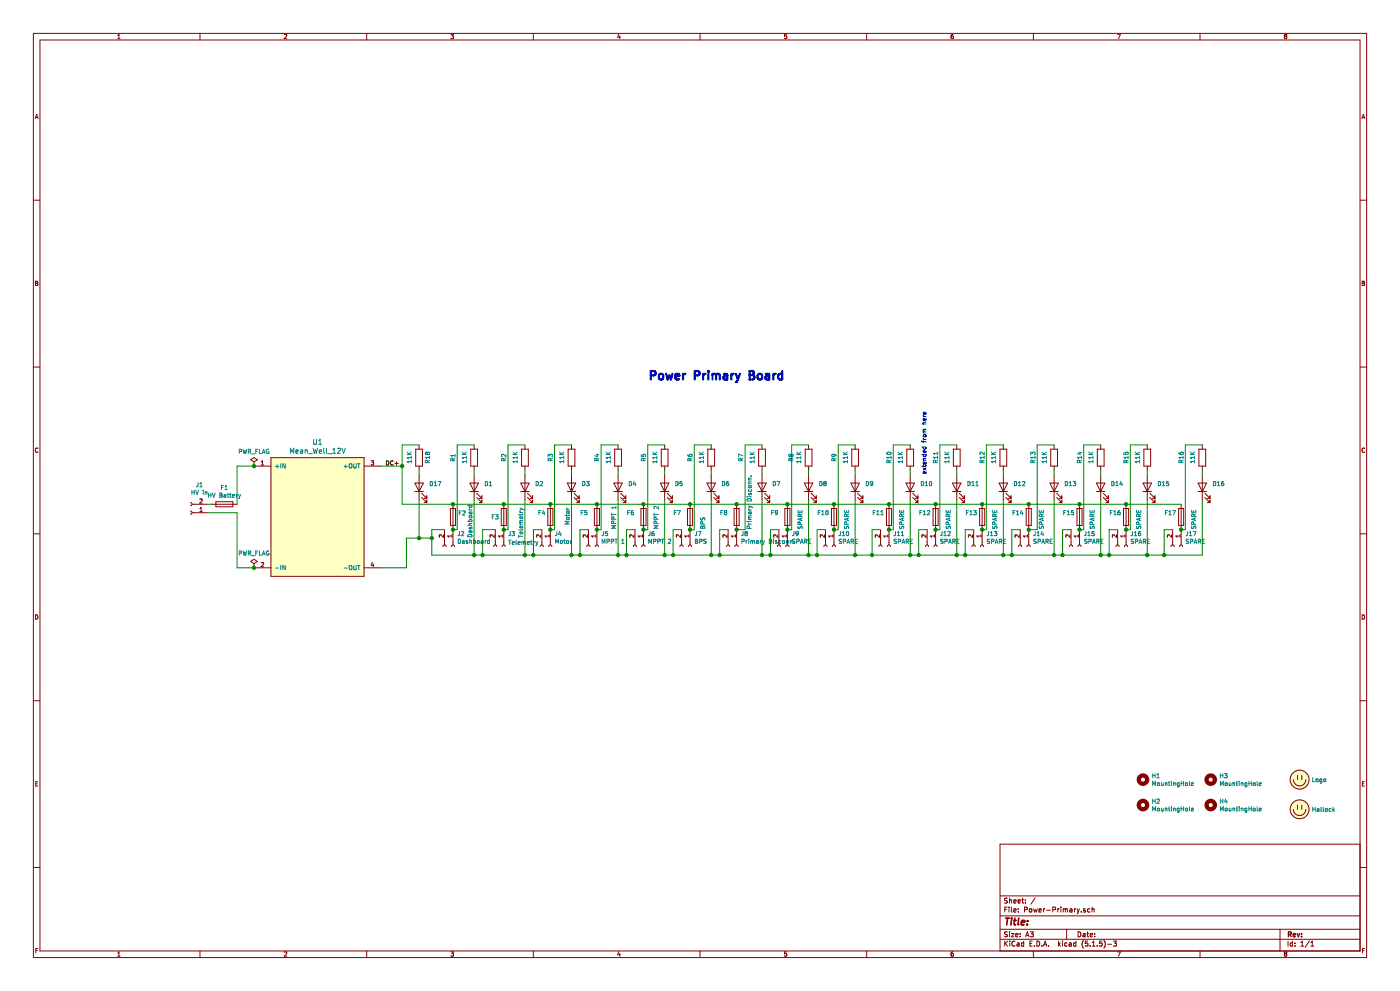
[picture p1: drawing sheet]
EESchema Schematic File Version 4
EELAYER 30 0
EELAYER END
$Descr A3 16535 11693
encoding utf-8
Sheet 1 1
Title ""
Date ""
Rev ""
Comp ""
Comment1 ""
Comment2 ""
Comment3 ""
Comment4 ""
$EndDescr
Wire Wire Line
	7300 5900 7300 6550
Wire Wire Line
	5100 6550 5600 6550
Wire Wire Line
	5600 5900 5600 6550
Wire Wire Line
	4950 6350 5100 6350
Connection ~ 4950 6350
Wire Wire Line
	4950 5900 4950 6350
Wire Wire Line
	7300 5550 7300 5600
Wire Wire Line
	5600 5550 5600 5600
Wire Wire Line
	4950 5550 4950 5600
Wire Wire Line
	4800 6350 4950 6350
Text Label 4550 5500 0    50   ~ 0
DC+
Connection ~ 4750 5500
Wire Wire Line
	4750 5250 4950 5250
Wire Wire Line
	4750 5500 4750 5250
Wire Wire Line
	2800 5950 2800 5500
$Comp
L Device:R R18
U 1 1
P 4950 5400
F 0 "R18" V 5050 5400 50  0000 C CNN
F 1 "11K" V 4834 5400 50  0000 C CNN
F 2 "Resistor_THT:R_Axial_DIN0204_L3.6mm_D1.6mm_P7.62mm_Horizontal" V 4880 5400 50  0001 C CNN
F 3 "~" H 4950 5400 50  0001 C CNN
	1    4950 5400
	1    0    0    -1  
$EndComp
$Comp
L Device:LED D17
U 1 1
P 4950 5750
F 0 "D17" V 4988 5633 50  0000 R CNN
F 1 "LED" V 4897 5633 50  0001 R CNN
F 2 "LED_THT:LED_D3.0mm" H 4950 5750 50  0001 C CNN
F 3 "~" H 4950 5750 50  0001 C CNN
	1    4950 5750
	0    -1   -1   0   
$EndComp
Wire Wire Line
	2800 6700 3000 6700
Wire Wire Line
	2800 6050 2800 6700
Wire Wire Line
	2450 6050 2800 6050
Wire Wire Line
	2450 5950 2500 5950
$Comp
L Connector:Conn_01x02_Female J1
U 1 1
P 2250 6050
F 0 "J1" H 2144 5725 50  0000 C CNN
F 1 "HV in" H 2144 5816 50  0000 C CNN
F 2 "Power Board Parts:PhoenixContact_PC_2-GF_2x7.62" H 2250 6050 50  0001 C CNN
F 3 "~" H 2250 6050 50  0001 C CNN
	1    2250 6050
	-1   0    0    1   
$EndComp
Wire Wire Line
	2800 5500 3000 5500
$Comp
L Device:Fuse F1
U 1 1
P 2650 5950
F 0 "F1" V 2453 5950 50  0000 C CNN
F 1 "HV Battery" V 2544 5950 50  0000 C CNN
F 2 "Fuse:Fuseholder_Cylinder-5x20mm_Schurter_0031_8201_Horizontal_Open" V 2580 5950 50  0001 C CNN
F 3 "~" H 2650 5950 50  0001 C CNN
	1    2650 5950
	0    1    1    0   
$EndComp
Wire Wire Line
	4500 6700 4800 6700
Wire Wire Line
	4800 6350 4800 6700
Wire Wire Line
	4750 5500 4500 5500
Wire Wire Line
	4750 5950 4750 5500
Wire Wire Line
	4750 5950 5350 5950
Wire Wire Line
	7100 5250 7300 5250
Connection ~ 7050 6250
Connection ~ 5350 6250
$Comp
L Connector:Conn_01x02_Female J2
U 1 1
P 5350 6450
F 0 "J2" V 5197 6498 50  0000 L CNN
F 1 "Dashboard" V 5288 6498 50  0000 L CNN
F 2 "Connector_Molex:Molex_Micro-Fit_3.0_43650-0215_1x02_P3.00mm_Vertical" H 5350 6450 50  0001 C CNN
F 3 "~" H 5350 6450 50  0001 C CNN
	1    5350 6450
	0    1    1    0   
$EndComp
Wire Wire Line
	7050 6250 7100 6250
$Comp
L Device:R R4
U 1 1
P 7300 5400
F 0 "R4" V 7050 5400 50  0000 C CNN
F 1 "11K" V 7184 5400 50  0000 C CNN
F 2 "Resistor_THT:R_Axial_DIN0204_L3.6mm_D1.6mm_P7.62mm_Horizontal" V 7230 5400 50  0001 C CNN
F 3 "~" H 7300 5400 50  0001 C CNN
	1    7300 5400
	1    0    0    -1  
$EndComp
Wire Wire Line
	5400 5250 5600 5250
Wire Wire Line
	5400 6250 5400 5250
Wire Wire Line
	5350 6250 5400 6250
$Comp
L Device:R R1
U 1 1
P 5600 5400
F 0 "R1" V 5350 5400 50  0000 C CNN
F 1 "11K" V 5484 5400 50  0000 C CNN
F 2 "Resistor_THT:R_Axial_DIN0204_L3.6mm_D1.6mm_P7.62mm_Horizontal" V 5530 5400 50  0001 C CNN
F 3 "~" H 5600 5400 50  0001 C CNN
	1    5600 5400
	1    0    0    -1  
$EndComp
$Comp
L Device:LED D1
U 1 1
P 5600 5750
F 0 "D1" V 5638 5633 50  0000 R CNN
F 1 "LED" V 5547 5633 50  0001 R CNN
F 2 "LED_THT:LED_D3.0mm" H 5600 5750 50  0001 C CNN
F 3 "~" H 5600 5750 50  0001 C CNN
	1    5600 5750
	0    -1   -1   0   
$EndComp
Wire Wire Line
	5100 6350 5100 6550
$Comp
L Device:Fuse F5
U 1 1
P 7050 6100
F 0 "F5" H 6850 6150 50  0000 L CNN
F 1 "MPPT 1" V 7250 5950 50  0000 L CNN
F 2 "Fuse:Fuseholder_Blade_Mini_Keystone_3568" V 6980 6100 50  0001 C CNN
F 3 "~" H 7050 6100 50  0001 C CNN
	1    7050 6100
	1    0    0    -1  
$EndComp
Connection ~ 5100 6350
Wire Wire Line
	5100 6250 5250 6250
Wire Wire Line
	5100 6350 5100 6250
$Comp
L Device:Fuse F2
U 1 1
P 5350 6100
F 0 "F2" H 5410 6146 50  0000 L CNN
F 1 "Dashboard" V 5550 5850 50  0000 L CNN
F 2 "Fuse:Fuseholder_Blade_Mini_Keystone_3568" V 5280 6100 50  0001 C CNN
F 3 "~" H 5350 6100 50  0001 C CNN
	1    5350 6100
	1    0    0    -1  
$EndComp
$Comp
L Device:Fuse F6
U 1 1
P 7600 6100
F 0 "F6" H 7400 6150 50  0000 L CNN
F 1 "MPPT 2" V 7750 5950 50  0000 L CNN
F 2 "Fuse:Fuseholder_Blade_Mini_Keystone_3568" V 7530 6100 50  0001 C CNN
F 3 "~" H 7600 6100 50  0001 C CNN
	1    7600 6100
	1    0    0    -1  
$EndComp
Wire Wire Line
	7400 6250 7400 6550
$Comp
L Device:LED D4
U 1 1
P 7300 5750
F 0 "D4" V 7338 5633 50  0000 R CNN
F 1 "LED" V 7247 5633 50  0001 R CNN
F 2 "LED_THT:LED_D3.0mm" H 7300 5750 50  0001 C CNN
F 3 "~" H 7300 5750 50  0001 C CNN
	1    7300 5750
	0    -1   -1   0   
$EndComp
$Comp
L Device:LED D5
U 1 1
P 7850 5750
F 0 "D5" V 7888 5633 50  0000 R CNN
F 1 "LED" V 7797 5633 50  0001 R CNN
F 2 "LED_THT:LED_D3.0mm" H 7850 5750 50  0001 C CNN
F 3 "~" H 7850 5750 50  0001 C CNN
	1    7850 5750
	0    -1   -1   0   
$EndComp
$Comp
L Device:R R5
U 1 1
P 7850 5400
F 0 "R5" V 7600 5400 50  0000 C CNN
F 1 "11K" V 7734 5400 50  0000 C CNN
F 2 "Resistor_THT:R_Axial_DIN0204_L3.6mm_D1.6mm_P7.62mm_Horizontal" V 7780 5400 50  0001 C CNN
F 3 "~" H 7850 5400 50  0001 C CNN
	1    7850 5400
	1    0    0    -1  
$EndComp
Wire Wire Line
	7600 6250 7650 6250
$Comp
L Connector:Conn_01x02_Female J6
U 1 1
P 7600 6450
F 0 "J6" V 7447 6498 50  0000 L CNN
F 1 "MPPT 2" V 7538 6498 50  0000 L CNN
F 2 "Connector_Molex:Molex_Micro-Fit_3.0_43650-0215_1x02_P3.00mm_Vertical" H 7600 6450 50  0001 C CNN
F 3 "~" H 7600 6450 50  0001 C CNN
	1    7600 6450
	0    1    1    0   
$EndComp
Wire Wire Line
	7650 5250 7850 5250
Connection ~ 7600 6250
Wire Wire Line
	7400 6250 7500 6250
$Comp
L Device:Fuse F7
U 1 1
P 8150 6100
F 0 "F7" H 7950 6150 50  0000 L CNN
F 1 "BPS" V 8300 5950 50  0000 L CNN
F 2 "Fuse:Fuseholder_Blade_Mini_Keystone_3568" V 8080 6100 50  0001 C CNN
F 3 "~" H 8150 6100 50  0001 C CNN
	1    8150 6100
	1    0    0    -1  
$EndComp
Wire Wire Line
	7950 6250 7950 6550
Wire Wire Line
	8150 6250 8200 6250
$Comp
L Connector:Conn_01x02_Female J7
U 1 1
P 8150 6450
F 0 "J7" V 7997 6498 50  0000 L CNN
F 1 "BPS" V 8088 6498 50  0000 L CNN
F 2 "Connector_Molex:Molex_Micro-Fit_3.0_43650-0215_1x02_P3.00mm_Vertical" H 8150 6450 50  0001 C CNN
F 3 "~" H 8150 6450 50  0001 C CNN
	1    8150 6450
	0    1    1    0   
$EndComp
Connection ~ 8150 6250
Wire Wire Line
	7950 6250 8050 6250
$Comp
L Device:LED D6
U 1 1
P 8400 5750
F 0 "D6" V 8438 5633 50  0000 R CNN
F 1 "LED" V 8347 5633 50  0001 R CNN
F 2 "LED_THT:LED_D3.0mm" H 8400 5750 50  0001 C CNN
F 3 "~" H 8400 5750 50  0001 C CNN
	1    8400 5750
	0    -1   -1   0   
$EndComp
$Comp
L Device:R R6
U 1 1
P 8400 5400
F 0 "R6" V 8150 5400 50  0000 C CNN
F 1 "11K" V 8284 5400 50  0000 C CNN
F 2 "Resistor_THT:R_Axial_DIN0204_L3.6mm_D1.6mm_P7.62mm_Horizontal" V 8330 5400 50  0001 C CNN
F 3 "~" H 8400 5400 50  0001 C CNN
	1    8400 5400
	1    0    0    -1  
$EndComp
Wire Wire Line
	8200 5250 8400 5250
$Comp
L Device:Fuse F9
U 1 1
P 9300 6100
F 0 "F9" H 9100 6150 50  0000 L CNN
F 1 "SPARE" V 9450 5950 50  0000 L CNN
F 2 "Fuse:Fuseholder_Blade_Mini_Keystone_3568" V 9230 6100 50  0001 C CNN
F 3 "~" H 9300 6100 50  0001 C CNN
	1    9300 6100
	1    0    0    -1  
$EndComp
Wire Wire Line
	9100 6250 9100 6550
$Comp
L Connector:Conn_01x02_Female J9
U 1 1
P 9300 6450
F 0 "J9" V 9147 6498 50  0000 L CNN
F 1 "SPARE" V 9238 6498 50  0000 L CNN
F 2 "Connector_Molex:Molex_Micro-Fit_3.0_43650-0215_1x02_P3.00mm_Vertical" H 9300 6450 50  0001 C CNN
F 3 "~" H 9300 6450 50  0001 C CNN
	1    9300 6450
	0    1    1    0   
$EndComp
Wire Wire Line
	9100 6250 9200 6250
$Comp
L Device:LED D8
U 1 1
P 9550 5750
F 0 "D8" V 9588 5633 50  0000 R CNN
F 1 "LED" V 9497 5633 50  0001 R CNN
F 2 "LED_THT:LED_D3.0mm" H 9550 5750 50  0001 C CNN
F 3 "~" H 9550 5750 50  0001 C CNN
	1    9550 5750
	0    -1   -1   0   
$EndComp
$Comp
L Device:R R8
U 1 1
P 9550 5400
F 0 "R8" V 9343 5400 50  0000 C CNN
F 1 "11K" V 9434 5400 50  0000 C CNN
F 2 "Resistor_THT:R_Axial_DIN0204_L3.6mm_D1.6mm_P7.62mm_Horizontal" V 9480 5400 50  0001 C CNN
F 3 "~" H 9550 5400 50  0001 C CNN
	1    9550 5400
	1    0    0    -1  
$EndComp
$Comp
L Device:Fuse F10
U 1 1
P 9850 6100
F 0 "F10" H 9650 6150 50  0000 L CNN
F 1 "SPARE" V 10000 5950 50  0000 L CNN
F 2 "Fuse:Fuseholder_Blade_Mini_Keystone_3568" V 9780 6100 50  0001 C CNN
F 3 "~" H 9850 6100 50  0001 C CNN
	1    9850 6100
	1    0    0    -1  
$EndComp
Wire Wire Line
	9650 6250 9650 6550
Wire Wire Line
	9850 6250 9900 6250
Wire Wire Line
	9900 6250 9900 5250
$Comp
L Connector:Conn_01x02_Female J10
U 1 1
P 9850 6450
F 0 "J10" V 9697 6498 50  0000 L CNN
F 1 "SPARE" V 9788 6498 50  0000 L CNN
F 2 "Connector_Molex:Molex_Micro-Fit_3.0_43650-0215_1x02_P3.00mm_Vertical" H 9850 6450 50  0001 C CNN
F 3 "~" H 9850 6450 50  0001 C CNN
	1    9850 6450
	0    1    1    0   
$EndComp
Connection ~ 9850 6250
Wire Wire Line
	9650 6250 9750 6250
Connection ~ 7400 6550
Connection ~ 7600 5950
Connection ~ 7950 6550
Connection ~ 9100 6550
Connection ~ 9650 6550
$Comp
L Device:LED D9
U 1 1
P 10100 5750
F 0 "D9" V 10138 5633 50  0000 R CNN
F 1 "LED" V 10047 5633 50  0001 R CNN
F 2 "LED_THT:LED_D3.0mm" H 10100 5750 50  0001 C CNN
F 3 "~" H 10100 5750 50  0001 C CNN
	1    10100 5750
	0    -1   -1   0   
$EndComp
$Comp
L Device:R R9
U 1 1
P 10100 5400
F 0 "R9" V 9850 5400 50  0000 C CNN
F 1 "11K" V 9984 5400 50  0000 C CNN
F 2 "Resistor_THT:R_Axial_DIN0204_L3.6mm_D1.6mm_P7.62mm_Horizontal" V 10030 5400 50  0001 C CNN
F 3 "~" H 10100 5400 50  0001 C CNN
	1    10100 5400
	1    0    0    -1  
$EndComp
Wire Wire Line
	9900 5250 10100 5250
Wire Wire Line
	10300 6250 10300 6550
Connection ~ 10300 6550
$Comp
L Device:Fuse F8
U 1 1
P 8700 6100
F 0 "F8" H 8500 6150 50  0000 L CNN
F 1 "Primary Disconn." V 8850 5950 50  0000 L CNN
F 2 "Fuse:Fuseholder_Blade_Mini_Keystone_3568" V 8630 6100 50  0001 C CNN
F 3 "~" H 8700 6100 50  0001 C CNN
	1    8700 6100
	1    0    0    -1  
$EndComp
Wire Wire Line
	8500 6250 8500 6550
$Comp
L Connector:Conn_01x02_Female J8
U 1 1
P 8700 6450
F 0 "J8" V 8547 6498 50  0000 L CNN
F 1 "Primary Disconn." V 8638 6498 50  0000 L CNN
F 2 "Connector_Molex:Molex_Micro-Fit_3.0_43650-0215_1x02_P3.00mm_Vertical" H 8700 6450 50  0001 C CNN
F 3 "~" H 8700 6450 50  0001 C CNN
	1    8700 6450
	0    1    1    0   
$EndComp
Connection ~ 8700 6250
Wire Wire Line
	8500 6250 8600 6250
Wire Wire Line
	8200 5250 8200 6250
$Comp
L Device:LED D7
U 1 1
P 9000 5750
F 0 "D7" V 9038 5633 50  0000 R CNN
F 1 "LED" V 8947 5633 50  0001 R CNN
F 2 "LED_THT:LED_D3.0mm" H 9000 5750 50  0001 C CNN
F 3 "~" H 9000 5750 50  0001 C CNN
	1    9000 5750
	0    -1   -1   0   
$EndComp
$Comp
L Device:R R7
U 1 1
P 9000 5400
F 0 "R7" V 8750 5400 50  0000 C CNN
F 1 "11K" V 8884 5400 50  0000 C CNN
F 2 "Resistor_THT:R_Axial_DIN0204_L3.6mm_D1.6mm_P7.62mm_Horizontal" V 8930 5400 50  0001 C CNN
F 3 "~" H 9000 5400 50  0001 C CNN
	1    9000 5400
	1    0    0    -1  
$EndComp
Wire Wire Line
	8800 5250 9000 5250
Wire Wire Line
	8800 5250 8800 6250
Wire Wire Line
	8700 6250 8800 6250
Wire Wire Line
	8700 5950 9300 5950
Wire Wire Line
	9350 5250 9550 5250
Connection ~ 9300 6250
Wire Wire Line
	9300 6250 9350 6250
Connection ~ 9850 5950
Connection ~ 9300 5950
Connection ~ 8500 6550
Wire Wire Line
	8150 5950 8700 5950
Connection ~ 8150 5950
Connection ~ 8700 5950
Wire Wire Line
	7400 6550 7850 6550
Wire Wire Line
	7950 6550 8400 6550
Wire Wire Line
	8500 6550 9000 6550
Wire Wire Line
	9100 6550 9550 6550
Wire Wire Line
	9650 6550 10100 6550
Wire Wire Line
	7850 5550 7850 5600
Wire Wire Line
	8400 5550 8400 5600
Wire Wire Line
	9000 5550 9000 5600
Wire Wire Line
	9550 5550 9550 5600
Wire Wire Line
	10100 5550 10100 5600
Wire Wire Line
	7300 6550 7400 6550
Wire Wire Line
	7850 5900 7850 6550
Connection ~ 7850 6550
Wire Wire Line
	7850 6550 7950 6550
Wire Wire Line
	8400 5900 8400 6550
Connection ~ 8400 6550
Wire Wire Line
	8400 6550 8500 6550
Wire Wire Line
	9000 5900 9000 6550
Connection ~ 9000 6550
Wire Wire Line
	9000 6550 9100 6550
Wire Wire Line
	9550 5900 9550 6550
Connection ~ 9550 6550
Wire Wire Line
	9550 6550 9650 6550
Wire Wire Line
	10100 5900 10100 6550
Connection ~ 10100 6550
Wire Wire Line
	10100 6550 10300 6550
Wire Wire Line
	10300 6550 10750 6550
Wire Wire Line
	9850 5950 10500 5950
Wire Wire Line
	10550 5250 10750 5250
$Comp
L Device:R R10
U 1 1
P 10750 5400
F 0 "R10" V 10500 5400 50  0000 C CNN
F 1 "11K" V 10634 5400 50  0000 C CNN
F 2 "Resistor_THT:R_Axial_DIN0204_L3.6mm_D1.6mm_P7.62mm_Horizontal" V 10680 5400 50  0001 C CNN
F 3 "~" H 10750 5400 50  0001 C CNN
	1    10750 5400
	1    0    0    -1  
$EndComp
Wire Wire Line
	10300 6250 10400 6250
Connection ~ 10500 6250
$Comp
L Connector:Conn_01x02_Female J11
U 1 1
P 10500 6450
F 0 "J11" V 10347 6498 50  0000 L CNN
F 1 "SPARE" V 10438 6498 50  0000 L CNN
F 2 "Connector_Molex:Molex_Micro-Fit_3.0_43650-0215_1x02_P3.00mm_Vertical" H 10500 6450 50  0001 C CNN
F 3 "~" H 10500 6450 50  0001 C CNN
	1    10500 6450
	0    1    1    0   
$EndComp
Wire Wire Line
	10550 6250 10550 5250
Wire Wire Line
	10500 6250 10550 6250
$Comp
L Device:Fuse F11
U 1 1
P 10500 6100
F 0 "F11" H 10300 6150 50  0000 L CNN
F 1 "SPARE" V 10650 5950 50  0000 L CNN
F 2 "Fuse:Fuseholder_Blade_Mini_Keystone_3568" V 10430 6100 50  0001 C CNN
F 3 "~" H 10500 6100 50  0001 C CNN
	1    10500 6100
	1    0    0    -1  
$EndComp
Connection ~ 7300 6550
Connection ~ 7050 5950
Connection ~ 5350 5950
Connection ~ 5600 6550
Wire Wire Line
	6300 6550 6750 6550
$Comp
L Device:Fuse F3
U 1 1
P 5950 6100
F 0 "F3" H 5800 6100 50  0000 L CNN
F 1 "Telemetry" V 6150 5850 50  0000 L CNN
F 2 "Fuse:Fuseholder_Blade_Mini_Keystone_3568" V 5880 6100 50  0001 C CNN
F 3 "~" H 5950 6100 50  0001 C CNN
	1    5950 6100
	1    0    0    -1  
$EndComp
Wire Wire Line
	5700 6250 5850 6250
$Comp
L Device:Fuse F4
U 1 1
P 6500 6100
F 0 "F4" H 6350 6150 50  0000 L CNN
F 1 "Motor" V 6700 6000 50  0000 L CNN
F 2 "Fuse:Fuseholder_Blade_Mini_Keystone_3568" V 6430 6100 50  0001 C CNN
F 3 "~" H 6500 6100 50  0001 C CNN
	1    6500 6100
	1    0    0    -1  
$EndComp
Wire Wire Line
	6300 6250 6400 6250
Wire Wire Line
	6850 6250 6950 6250
Wire Wire Line
	6850 6250 6850 6550
Wire Wire Line
	6300 6250 6300 6550
Wire Wire Line
	5700 6250 5700 6550
Wire Wire Line
	5350 5950 5950 5950
$Comp
L Device:LED D2
U 1 1
P 6200 5750
F 0 "D2" V 6238 5633 50  0000 R CNN
F 1 "LED" V 6147 5633 50  0001 R CNN
F 2 "LED_THT:LED_D3.0mm" H 6200 5750 50  0001 C CNN
F 3 "~" H 6200 5750 50  0001 C CNN
	1    6200 5750
	0    -1   -1   0   
$EndComp
$Comp
L Device:R R2
U 1 1
P 6200 5400
F 0 "R2" V 5950 5400 50  0000 C CNN
F 1 "11K" V 6084 5400 50  0000 C CNN
F 2 "Resistor_THT:R_Axial_DIN0204_L3.6mm_D1.6mm_P7.62mm_Horizontal" V 6130 5400 50  0001 C CNN
F 3 "~" H 6200 5400 50  0001 C CNN
	1    6200 5400
	1    0    0    -1  
$EndComp
$Comp
L Device:LED D3
U 1 1
P 6750 5750
F 0 "D3" V 6788 5633 50  0000 R CNN
F 1 "LED" V 6697 5633 50  0001 R CNN
F 2 "LED_THT:LED_D3.0mm" H 6750 5750 50  0001 C CNN
F 3 "~" H 6750 5750 50  0001 C CNN
	1    6750 5750
	0    -1   -1   0   
$EndComp
$Comp
L Device:R R3
U 1 1
P 6750 5400
F 0 "R3" V 6500 5400 50  0000 C CNN
F 1 "11K" V 6634 5400 50  0000 C CNN
F 2 "Resistor_THT:R_Axial_DIN0204_L3.6mm_D1.6mm_P7.62mm_Horizontal" V 6680 5400 50  0001 C CNN
F 3 "~" H 6750 5400 50  0001 C CNN
	1    6750 5400
	1    0    0    -1  
$EndComp
Wire Wire Line
	6500 6250 6550 6250
Wire Wire Line
	6550 5250 6750 5250
Wire Wire Line
	5950 6250 6000 6250
Wire Wire Line
	6000 6250 6000 5250
$Comp
L Connector:Conn_01x02_Female J3
U 1 1
P 5950 6450
F 0 "J3" V 5797 6498 50  0000 L CNN
F 1 "Telemetry" V 5900 6500 50  0000 L CNN
F 2 "Connector_Molex:Molex_Micro-Fit_3.0_43650-0215_1x02_P3.00mm_Vertical" H 5950 6450 50  0001 C CNN
F 3 "~" H 5950 6450 50  0001 C CNN
	1    5950 6450
	0    1    1    0   
$EndComp
Connection ~ 5950 6250
$Comp
L Connector:Conn_01x02_Female J4
U 1 1
P 6500 6450
F 0 "J4" V 6347 6498 50  0000 L CNN
F 1 "Motor" V 6438 6498 50  0000 L CNN
F 2 "Connector_Molex:Molex_Micro-Fit_3.0_43650-0215_1x02_P3.00mm_Vertical" H 6500 6450 50  0001 C CNN
F 3 "~" H 6500 6450 50  0001 C CNN
	1    6500 6450
	0    1    1    0   
$EndComp
Connection ~ 6500 6250
$Comp
L Connector:Conn_01x02_Female J5
U 1 1
P 7050 6450
F 0 "J5" V 6897 6498 50  0000 L CNN
F 1 "MPPT 1" V 6988 6498 50  0000 L CNN
F 2 "Connector_Molex:Molex_Micro-Fit_3.0_43650-0215_1x02_P3.00mm_Vertical" H 7050 6450 50  0001 C CNN
F 3 "~" H 7050 6450 50  0001 C CNN
	1    7050 6450
	0    1    1    0   
$EndComp
Connection ~ 5700 6550
Connection ~ 5950 5950
Wire Wire Line
	5950 5950 6500 5950
Wire Wire Line
	6000 5250 6200 5250
Connection ~ 6300 6550
Connection ~ 6500 5950
Connection ~ 6850 6550
Wire Wire Line
	5700 6550 6200 6550
Wire Wire Line
	6850 6550 7300 6550
Wire Wire Line
	6200 5550 6200 5600
Wire Wire Line
	6750 5550 6750 5600
Wire Wire Line
	5600 6550 5700 6550
Wire Wire Line
	6200 5900 6200 6550
Connection ~ 6200 6550
Wire Wire Line
	6200 6550 6300 6550
Wire Wire Line
	6750 5900 6750 6550
Connection ~ 6750 6550
Wire Wire Line
	6750 6550 6850 6550
$Comp
L power:PWR_FLAG #FLG0101
U 1 1
P 3000 6700
F 0 "#FLG0101" H 3000 6775 50  0001 C CNN
F 1 "PWR_FLAG" H 3000 6873 50  0000 C CNN
F 2 "" H 3000 6700 50  0001 C CNN
F 3 "~" H 3000 6700 50  0001 C CNN
	1    3000 6700
	1    0    0    -1  
$EndComp
$Comp
L power:PWR_FLAG #FLG0102
U 1 1
P 3000 5500
F 0 "#FLG0102" H 3000 5575 50  0001 C CNN
F 1 "PWR_FLAG" H 3000 5673 50  0000 C CNN
F 2 "" H 3000 5500 50  0001 C CNN
F 3 "~" H 3000 5500 50  0001 C CNN
	1    3000 5500
	1    0    0    -1  
$EndComp
Wire Wire Line
	10750 5550 10750 5600
Wire Wire Line
	10750 5900 10750 6550
Text Notes 10950 5600 1    50   ~ 0
extended from here
$Comp
L Device:LED D10
U 1 1
P 10750 5750
F 0 "D10" V 10788 5633 50  0000 R CNN
F 1 "LED" V 10697 5633 50  0001 R CNN
F 2 "LED_THT:LED_D3.0mm" H 10750 5750 50  0001 C CNN
F 3 "~" H 10750 5750 50  0001 C CNN
	1    10750 5750
	0    -1   -1   0   
$EndComp
Connection ~ 3000 6700
Connection ~ 3000 5500
$Comp
L utsvt-power-regulators:Mean_Well_12V-vicor_mini_12v U1
U 1 1
P 2900 7000
F 0 "U1" H 3750 8787 60  0000 C CNN
F 1 "Mean_Well_12V" H 3750 8681 60  0000 C CNN
F 2 "UTSVT_Power:Mean_Well_12V" H 2900 7000 60  0001 C CNN
F 3 "" H 2900 7000 60  0001 C CNN
	1    2900 7000
	1    0    0    -1  
$EndComp
Wire Wire Line
	6500 5950 7050 5950
Wire Wire Line
	6550 6250 6550 5250
Wire Wire Line
	7050 5950 7600 5950
Wire Wire Line
	7600 5950 8150 5950
Wire Wire Line
	9300 5950 9850 5950
Wire Wire Line
	7100 6250 7100 5250
Wire Wire Line
	7650 5250 7650 6250
Wire Wire Line
	9350 5250 9350 6250
Connection ~ 10750 6550
Wire Wire Line
	10850 6250 10950 6250
Wire Wire Line
	10850 6250 10850 6550
Wire Wire Line
	10750 6550 10850 6550
Connection ~ 10850 6550
Connection ~ 10500 5950
Wire Wire Line
	12250 5250 12250 6250
Wire Wire Line
	12150 5950 12750 5950
Wire Wire Line
	11600 5950 12150 5950
Wire Wire Line
	11650 5250 11650 6250
Wire Wire Line
	12800 6250 12800 5250
Wire Wire Line
	14200 5900 14200 6550
Wire Wire Line
	13550 6550 13750 6550
Wire Wire Line
	14200 5550 14200 5600
Wire Wire Line
	13750 6550 14200 6550
Connection ~ 13750 6550
Wire Wire Line
	13300 5950 13950 5950
Wire Wire Line
	14000 5250 14200 5250
$Comp
L Device:R R16
U 1 1
P 14200 5400
F 0 "R16" V 13950 5400 50  0000 C CNN
F 1 "11K" V 14084 5400 50  0000 C CNN
F 2 "Resistor_THT:R_Axial_DIN0204_L3.6mm_D1.6mm_P7.62mm_Horizontal" V 14130 5400 50  0001 C CNN
F 3 "~" H 14200 5400 50  0001 C CNN
	1    14200 5400
	1    0    0    -1  
$EndComp
$Comp
L Device:LED D16
U 1 1
P 14200 5750
F 0 "D16" V 14238 5633 50  0000 R CNN
F 1 "LED" V 14147 5633 50  0001 R CNN
F 2 "LED_THT:LED_D3.0mm" H 14200 5750 50  0001 C CNN
F 3 "~" H 14200 5750 50  0001 C CNN
	1    14200 5750
	0    -1   -1   0   
$EndComp
Wire Wire Line
	13750 6250 13850 6250
Connection ~ 13950 6250
$Comp
L Connector:Conn_01x02_Female J17
U 1 1
P 13950 6450
F 0 "J17" V 13797 6498 50  0000 L CNN
F 1 "SPARE" V 13888 6498 50  0000 L CNN
F 2 "Connector_Molex:Molex_Micro-Fit_3.0_43650-0215_1x02_P3.00mm_Vertical" H 13950 6450 50  0001 C CNN
F 3 "~" H 13950 6450 50  0001 C CNN
	1    13950 6450
	0    1    1    0   
$EndComp
Wire Wire Line
	14000 6250 14000 5250
Wire Wire Line
	13950 6250 14000 6250
Wire Wire Line
	13750 6250 13750 6550
$Comp
L Device:Fuse F17
U 1 1
P 13950 6100
F 0 "F17" H 13750 6150 50  0000 L CNN
F 1 "SPARE" V 14100 5950 50  0000 L CNN
F 2 "Fuse:Fuseholder_Blade_Mini_Keystone_3568" V 13880 6100 50  0001 C CNN
F 3 "~" H 13950 6100 50  0001 C CNN
	1    13950 6100
	1    0    0    -1  
$EndComp
Connection ~ 13550 6550
Connection ~ 13300 5950
Wire Wire Line
	13000 5600 13000 5550
$Comp
L Device:LED D14
U 1 1
P 13000 5750
F 0 "D14" V 13038 5633 50  0000 R CNN
F 1 "LED" V 12947 5633 50  0001 R CNN
F 2 "LED_THT:LED_D3.0mm" H 13000 5750 50  0001 C CNN
F 3 "~" H 13000 5750 50  0001 C CNN
	1    13000 5750
	0    -1   -1   0   
$EndComp
$Comp
L Device:Fuse F12
U 1 1
P 11050 6100
F 0 "F12" H 10850 6150 50  0000 L CNN
F 1 "SPARE" V 11200 5950 50  0000 L CNN
F 2 "Fuse:Fuseholder_Blade_Mini_Keystone_3568" V 10980 6100 50  0001 C CNN
F 3 "~" H 11050 6100 50  0001 C CNN
	1    11050 6100
	1    0    0    -1  
$EndComp
$Comp
L Device:LED D11
U 1 1
P 11300 5750
F 0 "D11" V 11338 5633 50  0000 R CNN
F 1 "LED" V 11247 5633 50  0001 R CNN
F 2 "LED_THT:LED_D3.0mm" H 11300 5750 50  0001 C CNN
F 3 "~" H 11300 5750 50  0001 C CNN
	1    11300 5750
	0    -1   -1   0   
$EndComp
$Comp
L Device:R R11
U 1 1
P 11300 5400
F 0 "R11" V 11050 5400 50  0000 C CNN
F 1 "11K" V 11184 5400 50  0000 C CNN
F 2 "Resistor_THT:R_Axial_DIN0204_L3.6mm_D1.6mm_P7.62mm_Horizontal" V 11230 5400 50  0001 C CNN
F 3 "~" H 11300 5400 50  0001 C CNN
	1    11300 5400
	1    0    0    -1  
$EndComp
Wire Wire Line
	11050 6250 11100 6250
$Comp
L Connector:Conn_01x02_Female J12
U 1 1
P 11050 6450
F 0 "J12" V 10897 6498 50  0000 L CNN
F 1 "SPARE" V 10988 6498 50  0000 L CNN
F 2 "Connector_Molex:Molex_Micro-Fit_3.0_43650-0215_1x02_P3.00mm_Vertical" H 11050 6450 50  0001 C CNN
F 3 "~" H 11050 6450 50  0001 C CNN
	1    11050 6450
	0    1    1    0   
$EndComp
Wire Wire Line
	11100 5250 11300 5250
Connection ~ 11050 6250
$Comp
L Device:Fuse F13
U 1 1
P 11600 6100
F 0 "F13" H 11400 6150 50  0000 L CNN
F 1 "SPARE" V 11750 5950 50  0000 L CNN
F 2 "Fuse:Fuseholder_Blade_Mini_Keystone_3568" V 11530 6100 50  0001 C CNN
F 3 "~" H 11600 6100 50  0001 C CNN
	1    11600 6100
	1    0    0    -1  
$EndComp
Wire Wire Line
	11400 6250 11400 6550
Wire Wire Line
	11600 6250 11650 6250
$Comp
L Connector:Conn_01x02_Female J13
U 1 1
P 11600 6450
F 0 "J13" V 11447 6498 50  0000 L CNN
F 1 "SPARE" V 11538 6498 50  0000 L CNN
F 2 "Connector_Molex:Molex_Micro-Fit_3.0_43650-0215_1x02_P3.00mm_Vertical" H 11600 6450 50  0001 C CNN
F 3 "~" H 11600 6450 50  0001 C CNN
	1    11600 6450
	0    1    1    0   
$EndComp
Connection ~ 11600 6250
Wire Wire Line
	11400 6250 11500 6250
$Comp
L Device:LED D12
U 1 1
P 11850 5750
F 0 "D12" V 11888 5633 50  0000 R CNN
F 1 "LED" V 11797 5633 50  0001 R CNN
F 2 "LED_THT:LED_D3.0mm" H 11850 5750 50  0001 C CNN
F 3 "~" H 11850 5750 50  0001 C CNN
	1    11850 5750
	0    -1   -1   0   
$EndComp
$Comp
L Device:R R12
U 1 1
P 11850 5400
F 0 "R12" V 11600 5400 50  0000 C CNN
F 1 "11K" V 11734 5400 50  0000 C CNN
F 2 "Resistor_THT:R_Axial_DIN0204_L3.6mm_D1.6mm_P7.62mm_Horizontal" V 11780 5400 50  0001 C CNN
F 3 "~" H 11850 5400 50  0001 C CNN
	1    11850 5400
	1    0    0    -1  
$EndComp
Wire Wire Line
	11650 5250 11850 5250
$Comp
L Device:Fuse F15
U 1 1
P 12750 6100
F 0 "F15" H 12550 6150 50  0000 L CNN
F 1 "SPARE" V 12900 5950 50  0000 L CNN
F 2 "Fuse:Fuseholder_Blade_Mini_Keystone_3568" V 12680 6100 50  0001 C CNN
F 3 "~" H 12750 6100 50  0001 C CNN
	1    12750 6100
	1    0    0    -1  
$EndComp
Wire Wire Line
	12550 6250 12550 6550
$Comp
L Connector:Conn_01x02_Female J15
U 1 1
P 12750 6450
F 0 "J15" V 12597 6498 50  0000 L CNN
F 1 "SPARE" V 12688 6498 50  0000 L CNN
F 2 "Connector_Molex:Molex_Micro-Fit_3.0_43650-0215_1x02_P3.00mm_Vertical" H 12750 6450 50  0001 C CNN
F 3 "~" H 12750 6450 50  0001 C CNN
	1    12750 6450
	0    1    1    0   
$EndComp
Wire Wire Line
	12550 6250 12650 6250
$Comp
L Device:Fuse F16
U 1 1
P 13300 6100
F 0 "F16" H 13100 6150 50  0000 L CNN
F 1 "SPARE" V 13450 5950 50  0000 L CNN
F 2 "Fuse:Fuseholder_Blade_Mini_Keystone_3568" V 13230 6100 50  0001 C CNN
F 3 "~" H 13300 6100 50  0001 C CNN
	1    13300 6100
	1    0    0    -1  
$EndComp
Wire Wire Line
	13100 6250 13100 6550
Wire Wire Line
	13300 6250 13350 6250
Wire Wire Line
	13350 6250 13350 5250
$Comp
L Connector:Conn_01x02_Female J16
U 1 1
P 13300 6450
F 0 "J16" V 13147 6498 50  0000 L CNN
F 1 "SPARE" V 13238 6498 50  0000 L CNN
F 2 "Connector_Molex:Molex_Micro-Fit_3.0_43650-0215_1x02_P3.00mm_Vertical" H 13300 6450 50  0001 C CNN
F 3 "~" H 13300 6450 50  0001 C CNN
	1    13300 6450
	0    1    1    0   
$EndComp
Connection ~ 13300 6250
Wire Wire Line
	13100 6250 13200 6250
Connection ~ 11050 5950
Connection ~ 11400 6550
Connection ~ 12550 6550
Connection ~ 13100 6550
$Comp
L Device:LED D15
U 1 1
P 13550 5750
F 0 "D15" V 13588 5633 50  0000 R CNN
F 1 "LED" V 13497 5633 50  0001 R CNN
F 2 "LED_THT:LED_D3.0mm" H 13550 5750 50  0001 C CNN
F 3 "~" H 13550 5750 50  0001 C CNN
	1    13550 5750
	0    -1   -1   0   
$EndComp
$Comp
L Device:R R15
U 1 1
P 13550 5400
F 0 "R15" V 13300 5400 50  0000 C CNN
F 1 "11K" V 13434 5400 50  0000 C CNN
F 2 "Resistor_THT:R_Axial_DIN0204_L3.6mm_D1.6mm_P7.62mm_Horizontal" V 13480 5400 50  0001 C CNN
F 3 "~" H 13550 5400 50  0001 C CNN
	1    13550 5400
	1    0    0    -1  
$EndComp
Wire Wire Line
	13350 5250 13550 5250
Wire Wire Line
	10500 5950 11050 5950
$Comp
L Device:Fuse F14
U 1 1
P 12150 6100
F 0 "F14" H 11950 6150 50  0000 L CNN
F 1 "SPARE" V 12300 5950 50  0000 L CNN
F 2 "Fuse:Fuseholder_Blade_Mini_Keystone_3568" V 12080 6100 50  0001 C CNN
F 3 "~" H 12150 6100 50  0001 C CNN
	1    12150 6100
	1    0    0    -1  
$EndComp
Wire Wire Line
	11950 6250 11950 6550
$Comp
L Connector:Conn_01x02_Female J14
U 1 1
P 12150 6450
F 0 "J14" V 11997 6498 50  0000 L CNN
F 1 "SPARE" V 12088 6498 50  0000 L CNN
F 2 "Connector_Molex:Molex_Micro-Fit_3.0_43650-0215_1x02_P3.00mm_Vertical" H 12150 6450 50  0001 C CNN
F 3 "~" H 12150 6450 50  0001 C CNN
	1    12150 6450
	0    1    1    0   
$EndComp
Connection ~ 12150 6250
Wire Wire Line
	11950 6250 12050 6250
$Comp
L Device:LED D13
U 1 1
P 12450 5750
F 0 "D13" V 12488 5633 50  0000 R CNN
F 1 "LED" V 12397 5633 50  0001 R CNN
F 2 "LED_THT:LED_D3.0mm" H 12450 5750 50  0001 C CNN
F 3 "~" H 12450 5750 50  0001 C CNN
	1    12450 5750
	0    -1   -1   0   
$EndComp
$Comp
L Device:R R13
U 1 1
P 12450 5400
F 0 "R13" V 12200 5400 50  0000 C CNN
F 1 "11K" V 12334 5400 50  0000 C CNN
F 2 "Resistor_THT:R_Axial_DIN0204_L3.6mm_D1.6mm_P7.62mm_Horizontal" V 12380 5400 50  0001 C CNN
F 3 "~" H 12450 5400 50  0001 C CNN
	1    12450 5400
	1    0    0    -1  
$EndComp
Wire Wire Line
	12250 5250 12450 5250
Wire Wire Line
	12150 6250 12250 6250
Connection ~ 12750 6250
Wire Wire Line
	12750 6250 12800 6250
Connection ~ 12750 5950
Connection ~ 11950 6550
Connection ~ 11600 5950
Connection ~ 12150 5950
Wire Wire Line
	10850 6550 11300 6550
Wire Wire Line
	11400 6550 11850 6550
Wire Wire Line
	11950 6550 12450 6550
Wire Wire Line
	13100 6550 13550 6550
Wire Wire Line
	11300 5550 11300 5600
Wire Wire Line
	11850 5550 11850 5600
Wire Wire Line
	12450 5550 12450 5600
Wire Wire Line
	13550 5550 13550 5600
Wire Wire Line
	11300 5900 11300 6550
Connection ~ 11300 6550
Wire Wire Line
	11300 6550 11400 6550
Wire Wire Line
	11850 5900 11850 6550
Connection ~ 11850 6550
Wire Wire Line
	11850 6550 11950 6550
Wire Wire Line
	12450 5900 12450 6550
Connection ~ 12450 6550
Wire Wire Line
	12450 6550 12550 6550
Wire Wire Line
	13550 5900 13550 6550
$Comp
L Device:R R14
U 1 1
P 13000 5400
F 0 "R14" V 12750 5400 50  0000 C CNN
F 1 "11K" V 12884 5400 50  0000 C CNN
F 2 "Resistor_THT:R_Axial_DIN0204_L3.6mm_D1.6mm_P7.62mm_Horizontal" V 12930 5400 50  0001 C CNN
F 3 "~" H 13000 5400 50  0001 C CNN
	1    13000 5400
	1    0    0    -1  
$EndComp
Wire Wire Line
	12800 5250 13000 5250
Wire Wire Line
	11100 5250 11100 6250
Wire Wire Line
	11050 5950 11600 5950
Wire Wire Line
	13000 6550 13100 6550
Wire Wire Line
	12550 6550 13000 6550
Connection ~ 13000 6550
Wire Wire Line
	12750 5950 13300 5950
Wire Wire Line
	13000 5900 13000 6550
Text Notes 7650 4500 0    100  ~ 20
Power Primary Board
$Comp
L Mechanical:MountingHole H1
U 1 1
P 13500 9200
F 0 "H1" H 13600 9246 50  0000 L CNN
F 1 "MountingHole" H 13600 9155 50  0000 L CNN
F 2 "MountingHole:MountingHole_3mm" H 13500 9200 50  0001 C CNN
F 3 "~" H 13500 9200 50  0001 C CNN
	1    13500 9200
	1    0    0    -1  
$EndComp
$Comp
L Mechanical:MountingHole H2
U 1 1
P 13500 9500
F 0 "H2" H 13600 9546 50  0000 L CNN
F 1 "MountingHole" H 13600 9455 50  0000 L CNN
F 2 "MountingHole:MountingHole_3mm" H 13500 9500 50  0001 C CNN
F 3 "~" H 13500 9500 50  0001 C CNN
	1    13500 9500
	1    0    0    -1  
$EndComp
$Comp
L Mechanical:MountingHole H3
U 1 1
P 14300 9200
F 0 "H3" H 14400 9246 50  0000 L CNN
F 1 "MountingHole" H 14400 9155 50  0000 L CNN
F 2 "MountingHole:MountingHole_3mm" H 14300 9200 50  0001 C CNN
F 3 "~" H 14300 9200 50  0001 C CNN
	1    14300 9200
	1    0    0    -1  
$EndComp
$Comp
L Mechanical:MountingHole H4
U 1 1
P 14300 9500
F 0 "H4" H 14400 9546 50  0000 L CNN
F 1 "MountingHole" H 14400 9455 50  0000 L CNN
F 2 "MountingHole:MountingHole_3mm" H 14300 9500 50  0001 C CNN
F 3 "~" H 14300 9500 50  0001 C CNN
	1    14300 9500
	1    0    0    -1  
$EndComp
$Comp
L utsvt-misc:Logo_Placeholder LOGO1
U 1 1
P 15350 9200
F 0 "LOGO1" H 15350 9350 50  0001 C CNN
F 1 "Logo" H 15490 9200 50  0000 L CNN
F 2 "UTSVT_Special:UTSVT_Logo_Symbol" H 15350 9275 50  0001 C CNN
F 3 "" H 15350 9275 50  0001 C CNN
	1    15350 9200
	1    0    0    -1  
$EndComp
$Comp
L utsvt-misc:Logo_Placeholder LOGO2
U 1 1
P 15350 9550
F 0 "LOGO2" H 15350 9700 50  0001 C CNN
F 1 "Hallock" H 15490 9550 50  0000 L CNN
F 2 "UTSVT_Special:Hallock_Image" H 15350 9625 50  0001 C CNN
F 3 "" H 15350 9625 50  0001 C CNN
	1    15350 9550
	1    0    0    -1  
$EndComp
$EndSCHEMATC
